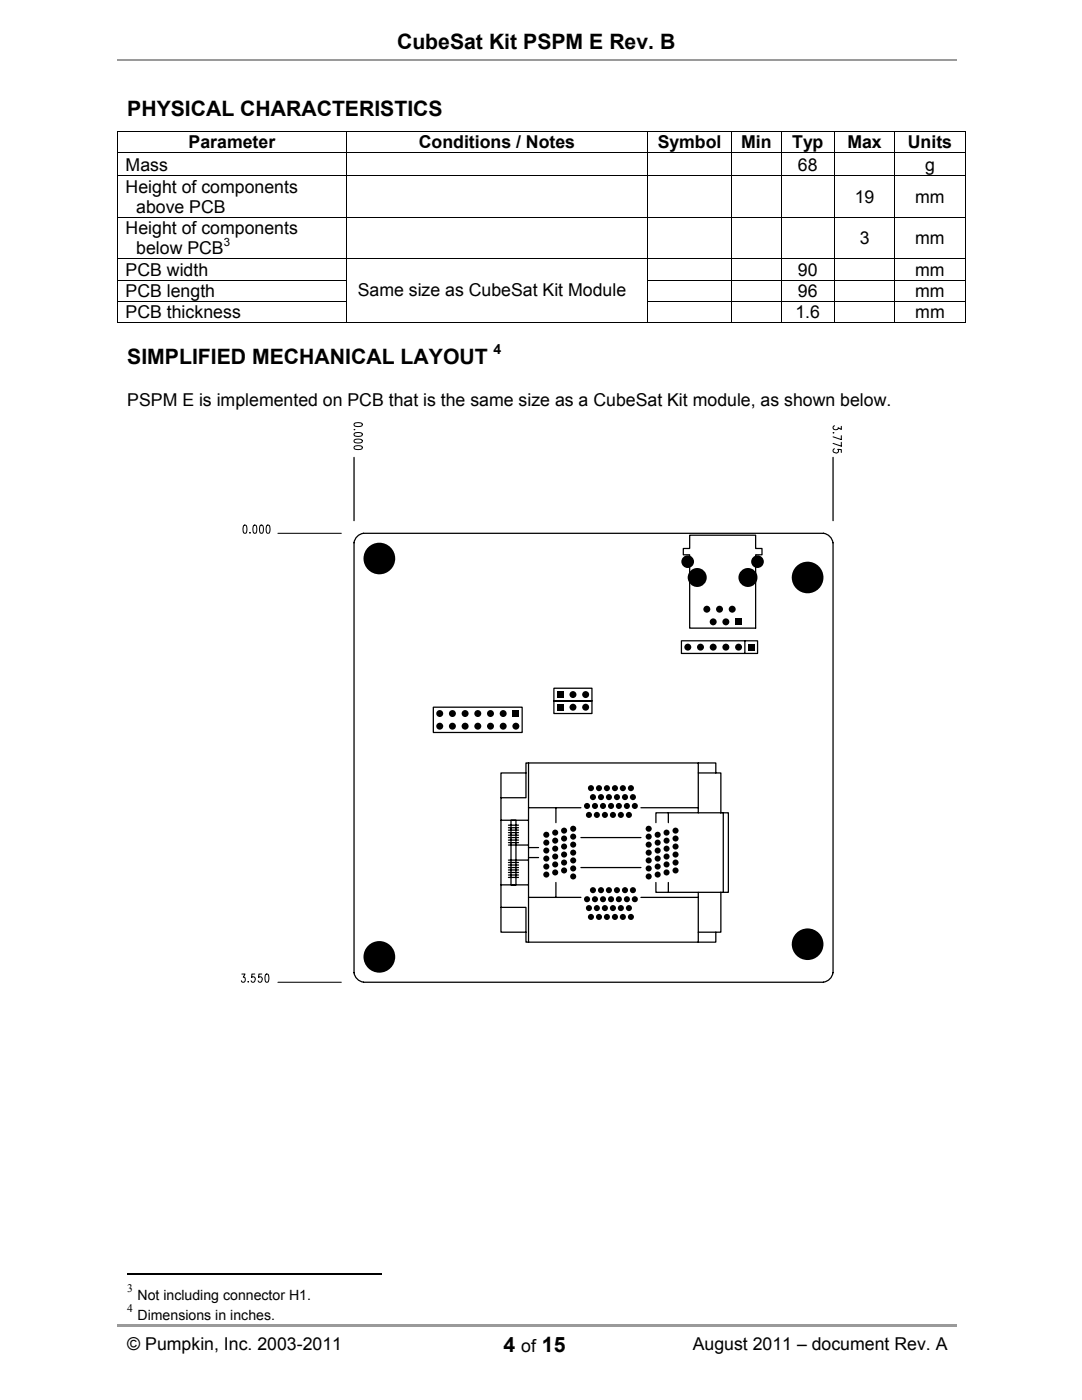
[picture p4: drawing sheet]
<svg xmlns="http://www.w3.org/2000/svg" width="216mm" height="279mm" viewBox="0 0 216 279" stroke-linecap="round" stroke-linejoin="round" font-family="sans-serif">
<path d="M23.4 12h167.5" fill="none" stroke="#9a9a9a" stroke-width=".34"/>
<path d="M23.4 264.3h167.5v.5h-167.5z" fill="#9a9a9a"/>
<g fill="#000">
<path d="M23.4 26.2h.2v.2h-.2zM192.5 26.2h.2v.2h-.2zM129.2 55.8h.1v.2h-.1zM129.2 60h.1v.2h-.1zM192.5 64.3h.2v.2h-.2zM111.1 137.9h1.4v1.4h-1.4zM146.7 123.4h1.4v1.4h-1.4zM149.2 128.5h1.4v1.3h-1.4zM102.2 141.7h1.4v1.4h-1.4zM111.1 140.4h1.4v1.4h-1.4z"/>
<circle cx="75.7" cy="111.5" r="3.2"/>
<circle cx="137.2" cy="112.1" r="1.26"/>
<circle cx="139.1" cy="115.2" r="1.9"/>
<circle cx="149.3" cy="115.2" r="1.9"/>
<circle cx="151.2" cy="112.1" r="1.26"/>
<circle cx="161.2" cy="115.3" r="3.2"/>
<circle cx="114.3" cy="138.6" r=".7"/>
<circle cx="116.9" cy="138.6" r=".7"/>
<circle cx="137.2" cy="129.2" r=".7"/>
<circle cx="139.8" cy="129.2" r=".7"/>
<circle cx="141" cy="121.6" r=".7"/>
<circle cx="142.3" cy="129.2" r=".7"/>
<circle cx="142.3" cy="124.1" r=".7"/>
<circle cx="143.6" cy="121.6" r=".7"/>
<circle cx="144.8" cy="129.2" r=".7"/>
<circle cx="144.8" cy="124.1" r=".7"/>
<circle cx="146.1" cy="121.6" r=".7"/>
<circle cx="147.4" cy="129.2" r=".7"/>
<circle cx="87.7" cy="142.4" r=".7"/>
<circle cx="87.7" cy="144.9" r=".7"/>
<circle cx="90.3" cy="142.4" r=".7"/>
<circle cx="90.3" cy="144.9" r=".7"/>
<circle cx="92.8" cy="142.4" r=".7"/>
<circle cx="92.8" cy="144.9" r=".7"/>
<circle cx="95.3" cy="142.4" r=".7"/>
<circle cx="95.3" cy="144.9" r=".7"/>
<circle cx="97.9" cy="142.4" r=".7"/>
<circle cx="97.9" cy="144.9" r=".7"/>
<circle cx="100.4" cy="142.4" r=".7"/>
<circle cx="100.4" cy="144.9" r=".7"/>
<circle cx="102.9" cy="144.9" r=".7"/>
<circle cx="114.3" cy="141.1" r=".7"/>
<circle cx="116.9" cy="141.1" r=".7"/>
<circle cx="117.9" cy="157.3" r=".61"/>
<circle cx="118.3" cy="159.1" r=".61"/>
<circle cx="119.5" cy="157.3" r=".61"/>
<circle cx="119.9" cy="159.1" r=".61"/>
<circle cx="121.1" cy="157.3" r=".61"/>
<circle cx="121.5" cy="159.1" r=".61"/>
<circle cx="122.7" cy="157.3" r=".61"/>
<circle cx="123.1" cy="159.1" r=".61"/>
<circle cx="124.3" cy="157.3" r=".61"/>
<circle cx="124.7" cy="159.1" r=".61"/>
<circle cx="125.9" cy="157.3" r=".61"/>
<circle cx="126.3" cy="159.1" r=".61"/>
<circle cx="109" cy="174.5" r=".61"/>
<circle cx="109" cy="171.3" r=".61"/>
<circle cx="109" cy="166.6" r=".61"/>
<circle cx="109" cy="169.7" r=".61"/>
<circle cx="109" cy="172.9" r=".61"/>
<circle cx="109" cy="168.2" r=".61"/>
<circle cx="110.8" cy="172.5" r=".61"/>
<circle cx="110.8" cy="166.2" r=".61"/>
<circle cx="110.8" cy="167.8" r=".61"/>
<circle cx="110.8" cy="169.4" r=".61"/>
<circle cx="110.8" cy="170.9" r=".61"/>
<circle cx="110.8" cy="174.1" r=".61"/>
<circle cx="112.6" cy="165.8" r=".61"/>
<circle cx="112.6" cy="172.1" r=".61"/>
<circle cx="112.6" cy="173.7" r=".61"/>
<circle cx="112.6" cy="167.3" r=".61"/>
<circle cx="112.6" cy="170.5" r=".61"/>
<circle cx="112.6" cy="168.9" r=".61"/>
<circle cx="114.4" cy="165.4" r=".61"/>
<circle cx="114.4" cy="167" r=".61"/>
<circle cx="114.4" cy="171.7" r=".61"/>
<circle cx="114.4" cy="174.9" r=".61"/>
<circle cx="114.4" cy="168.6" r=".61"/>
<circle cx="114.4" cy="170.2" r=".61"/>
<circle cx="114.4" cy="173.3" r=".61"/>
<circle cx="117.1" cy="179.5" r=".61"/>
<circle cx="117.1" cy="160.8" r=".61"/>
<circle cx="117.5" cy="162.6" r=".61"/>
<circle cx="118.3" cy="177.7" r=".61"/>
<circle cx="118.7" cy="179.5" r=".61"/>
<circle cx="118.7" cy="160.8" r=".61"/>
<circle cx="119.1" cy="162.6" r=".61"/>
<circle cx="119.9" cy="177.7" r=".61"/>
<circle cx="120.3" cy="179.5" r=".61"/>
<circle cx="120.3" cy="160.8" r=".61"/>
<circle cx="120.7" cy="162.6" r=".61"/>
<circle cx="121.5" cy="177.7" r=".61"/>
<circle cx="121.9" cy="179.5" r=".61"/>
<circle cx="121.9" cy="160.8" r=".61"/>
<circle cx="122.3" cy="162.6" r=".61"/>
<circle cx="123.1" cy="177.7" r=".61"/>
<circle cx="123.5" cy="179.5" r=".61"/>
<circle cx="123.5" cy="160.8" r=".61"/>
<circle cx="123.9" cy="162.6" r=".61"/>
<circle cx="124.7" cy="177.7" r=".61"/>
<circle cx="125.1" cy="179.5" r=".61"/>
<circle cx="125.1" cy="160.8" r=".61"/>
<circle cx="125.5" cy="162.6" r=".61"/>
<circle cx="126.3" cy="177.7" r=".61"/>
<circle cx="126.7" cy="179.5" r=".61"/>
<circle cx="126.7" cy="160.8" r=".61"/>
<circle cx="129.4" cy="165.4" r=".61"/>
<circle cx="129.4" cy="167" r=".61"/>
<circle cx="129.4" cy="171.7" r=".61"/>
<circle cx="129.4" cy="168.6" r=".61"/>
<circle cx="129.4" cy="173.3" r=".61"/>
<circle cx="129.4" cy="170.2" r=".61"/>
<circle cx="129.4" cy="174.9" r=".61"/>
<circle cx="131.2" cy="174.5" r=".61"/>
<circle cx="131.2" cy="171.3" r=".61"/>
<circle cx="131.2" cy="166.6" r=".61"/>
<circle cx="131.2" cy="169.7" r=".61"/>
<circle cx="131.2" cy="172.9" r=".61"/>
<circle cx="131.2" cy="168.2" r=".61"/>
<circle cx="133" cy="172.5" r=".61"/>
<circle cx="133" cy="167.8" r=".61"/>
<circle cx="133" cy="166.2" r=".61"/>
<circle cx="133" cy="169.4" r=".61"/>
<circle cx="133" cy="170.9" r=".61"/>
<circle cx="133" cy="174.1" r=".61"/>
<circle cx="134.8" cy="165.8" r=".61"/>
<circle cx="134.8" cy="172.1" r=".61"/>
<circle cx="134.8" cy="173.7" r=".61"/>
<circle cx="134.8" cy="167.3" r=".61"/>
<circle cx="134.8" cy="170.5" r=".61"/>
<circle cx="134.8" cy="168.9" r=".61"/>
<circle cx="75.7" cy="191" r="3.2"/>
<circle cx="117.5" cy="181.2" r=".61"/>
<circle cx="117.9" cy="183" r=".61"/>
<circle cx="119.1" cy="181.2" r=".61"/>
<circle cx="119.5" cy="183" r=".61"/>
<circle cx="120.7" cy="181.2" r=".61"/>
<circle cx="121.1" cy="183" r=".61"/>
<circle cx="122.3" cy="181.2" r=".61"/>
<circle cx="122.7" cy="183" r=".61"/>
<circle cx="123.9" cy="181.2" r=".61"/>
<circle cx="124.3" cy="183" r=".61"/>
<circle cx="125.5" cy="181.2" r=".61"/>
<circle cx="125.9" cy="183" r=".61"/>
<circle cx="161.2" cy="188.4" r="3.2"/>
</g>
<g fill="none" stroke="#000" stroke-width=".2">
<path d="M23.4 26.3h169.3M23.4 30.5h169.3M23.4 35.1h169.3M23.5 26.4v4M23.5 30.6v4.4M23.5 35.2v8.1M69.1 26.4v4M69.1 30.6v4.4M69.1 35.2v8.1M129.3 26.4v4M129.3 30.6v4.4M129.3 35.2v8.1"/>
<path d="M146 26.4v4M146 30.6v4.4M146 35.2v8.1M155.9 26.4v4M155.9 30.6v4.4M155.9 35.2v8.1M166.5 26.4v4M166.5 30.6v4.4M166.5 35.2v8.1M178.5 26.4v4M178.5 30.6v4.4M178.5 35.2v8.1"/>
<path d="M192.6 26.4v4M192.6 30.6v4.4M192.6 35.2v8.1M23.4 43.4h169.3M23.4 51.7h169.3M23.4 55.9h45.8M23.5 43.5v8.1M23.5 51.8v4M23.5 56v4M69.1 43.5v8.1M69.1 51.8v4M69.1 56v4"/>
<path d="M129.3 43.5v8.1M129.3 51.8v4M129.3 56v4M129.3 55.9h63.4M146 43.5v8.1M146 51.8v4M146 56v4M155.9 43.5v8.1M155.9 51.8v4M155.9 56v4M166.5 43.5v8.1M166.5 51.8v4"/>
<path d="M166.5 56v4M178.5 43.5v8.1M178.5 51.8v4M178.5 56v4M192.6 43.5v8.1M192.6 51.8v4M192.6 56v4M23.4 60.1h45.8M23.4 64.4h45.6M23.5 60.2v4.3M69.1 60.2v4.3M69.2 64.4h60"/>
<path d="M129.3 60.2v4.3M129.3 60.1h63.4M129.3 64.4h16.6M146 60.2v4.3M146 64.4h9.8M155.9 60.2v4.3M155.9 64.4h10.6M166.5 60.2v4.3M166.6 64.4h11.8M178.5 60.2v4.3M178.6 64.4h13.9M192.6 60.2v4.3"/>
<path d="M70.6 85.7h.2zM70.7 84.5l.7-.2a.81 .81 0 0 1 .9 .4v.1a1.18 1.18 0 0 1-1.7 0zM70.7 86.5l.7-.2a.81 .81 0 0 1 .9 .3v.2a1.18 1.18 0 0 1-1.7 0zM70.7 87.8l.7-.2a.81 .81 0 0 1 .9 .4v.1a1.18 1.18 0 0 1-1.7 0zM70.7 89.1l.7-.2a.81 .81 0 0 1 .9 .4v.1a1.18 1.18 0 0 1-1.7 0zM166.2 86.4h.2zM166.5 85h-.1a.48 .48 0 0 0 .2 .8 .48 .48 0 0 0 .6-.4l.7 .3v-.6M166.5 89.6l-.2 .1a.51 .51 0 0 0 .4 .7 .51 .51 0 0 0 .5-.7h.7v.6M167.9 86.9v.8l-1.7-.5M167.9 88.3v.7l-1.7-.5M48.6 104.9l.3-.1a1.17 1.17 0 0 1 0 1.6h-.1a1.37 1.37 0 0 1-.2-1.5zM49.9 106.3v.1z"/>
<path d="M50.6 104.9l.3-.1a1.17 1.17 0 0 1 0 1.6h-.1a1.37 1.37 0 0 1-.2-1.5zM51.9 104.9l.3-.1a1.17 1.17 0 0 1 0 1.6h-.1a1.37 1.37 0 0 1-.2-1.5zM53.2 104.9l.4-.1a1.17 1.17 0 0 1 0 1.6h-.2a1.37 1.37 0 0 1-.2-1.5zM55.5 106.4h12.6M48.3 194.4h.6l-.4 .6a.46 .46 0 0 1 .5 .7 .46 .46 0 0 1-.8 0M49.5 195.9v.1zM50.8 194.4h-.5v.6a.49 .49 0 0 1 .6 .1 .49 .49 0 0 1-.1 .7 .38 .38 0 0 1-.4 .2 .38 .38 0 0 1-.3-.3M52.2 194.4h-.5v.6a.49 .49 0 0 1 .6 .1 .49 .49 0 0 1-.1 .7 .38 .38 0 0 1-.4 .2 .38 .38 0 0 1-.3-.3M53 194.5l.3-.1a1.17 1.17 0 0 1 0 1.6h-.1a1.37 1.37 0 0 1-.2-1.5zM55.5 196h12.6"/>
</g>
<g fill="none" stroke="#000" stroke-width=".25">
<path d="M70.6 91.3v12.6M166.2 91.3v12.6M70.6 108.3a2.22 2.22 0 0 1 1.9-1.9h91.8a2.22 2.22 0 0 1 1.9 1.9M70.6 108.3v85.8M137.6 106.8h13.2v2.7h1.2v1.2h-1.2v14.7h-13.2v-14.7h-1.3v-1.2h1.3zM166.2 108.3v85.8M110.5 137.3h7.6v2.6h-7.6zM110.5 139.9h7.6v2.5h-7.6zM136 127.9h15.2v2.5h-15.2zM148.6 127.9v2.5M86.5 141.1h17.7v5.1h-17.7zM105 154.3v4.9h-5"/>
<path d="M105.5 152.3v8.9h10.4M139.3 152.3h3.5v2M139.3 154.3v7.9M100 176.6h5.5M100 163.7h5.5M101.5 164.7h2M101.5 175.1h2M101.5 165.2h2M101.5 174.6h2M101.5 173.1h2M101.5 167.2h2M101.5 166.7h2"/>
<path d="M101.5 167.7h2M101.5 168.2h2M101.5 168.6h4M101.5 165.7h2M101.5 166.2h2M101.5 173.6h2M101.5 174.1h2M101.5 171.6h4M101.5 172.1h2M101.5 172.6h2M102 163.7h1v12.9h-1zM105.5 169.2h2"/>
<path d="M105.5 171.1h2M105.5 161.2v17.9M110.9 161.2v3M110.9 176.1v3M115.9 179.1h-10.4v8.9M115.9 173.1h12M115.9 167.2h12M127.9 179.1h11.4M127.9 161.2h11.4M130.9 176.1v2h2.5M133.4 162.2h-2.5v2M133.4 176.1v2h10.4"/>
<path d="M139.3 178.1v7.9M143.8 162.2v-7.9h-4.5v-2h-34.3v2h-5v31.7h5v2h34.3v-2h4.5v-7.9M143.8 162.2h-10.4v2M143.8 162.2h1.5v15.9h-1.5M144.3 162.2v15.9M70.6 194.1a2.23 2.23 0 0 0 1.9 1.9M72.5 196h91.8M100 181.1h5v4.9M142.8 186v2h-3.5M166.2 194.1a2.22 2.22 0 0 1-1.9 1.9"/>
</g>
<path d="M25.4 254.2h50.8" fill="none" stroke="#000" stroke-width=".21"/>
<g font-size="4.2">
<text x="79.2" y="9.9">CubeSat Kit PSPM E Rev. B</text>
<text x="25.4" y="23.1">PHYSICAL CHARACTERISTICS</text>
<text x="25.4" y="72.6">SIMPLIFIED MECHANICAL LAYOUT</text>
<text x="100.5" y="269.8">4</text>
<text x="108.1" y="269.8">15</text>
</g>
<g font-size="3.5">
<text x="37.6" y="29.6">Parameter</text>
<text x="83.6" y="29.6">Conditions / Notes</text>
<text x="131.3" y="29.6">Symbol</text>
<text x="147.9" y="29.6">Min</text>
<text x="158.1" y="29.6">Typ</text>
<text x="169.1" y="29.6">Max</text>
<text x="181.1" y="29.6">Units</text>
<text x="25.1" y="34">Mass</text>
<text x="159.2" y="34">68</text>
<text x="184.6" y="34">g</text>
<text x="25.1" y="38.4">Height of components</text>
<text x="170.6" y="40.5">19</text>
<text x="182.6" y="40.5">mm</text>
<text x="25.1" y="46.7">Height of components</text>
<text x="27.2" y="42.5">above PCB</text>
<text x="27.2" y="50.8">below PCB</text>
<text x="171.5" y="48.8">3</text>
<text x="182.6" y="48.8">mm</text>
<text x="25.1" y="55">PCB width</text>
<text x="25.1" y="59.2">PCB length</text>
<text x="71.4" y="59.2">Same size as CubeSat Kit Module</text>
<text x="159.2" y="55">90</text>
<text x="159.2" y="59.2">96</text>
<text x="182.6" y="55">mm</text>
<text x="182.6" y="59.2">mm</text>
<text x="25.1" y="63.5">PCB thickness</text>
<text x="158.7" y="63.5">1.6</text>
<text x="182.6" y="63.5">mm</text>
<text x="25.4" y="81.1">PSPM E is implemented on PCB that is the same size as a CubeSat Kit module, as shown below.</text>
<text x="25.4" y="269.5">© Pumpkin, Inc. 2003-2011</text>
<text x="104" y="269.8">of</text>
<text x="138.2" y="269.5">August 2011 – document Rev. A</text>
</g>
<g font-size="2.8">
<text x="98.5" y="70.7">4</text>
<text x="27.4" y="259.4">Not including connector H1.</text>
<text x="27.4" y="263.4">Dimensions in inches.</text>
</g>
<g font-size="2.3">
<text x="44.7" y="49">3</text>
<text x="25.4" y="257.8">3</text>
<text x="25.4" y="261.9">4</text>
</g>
</svg>
